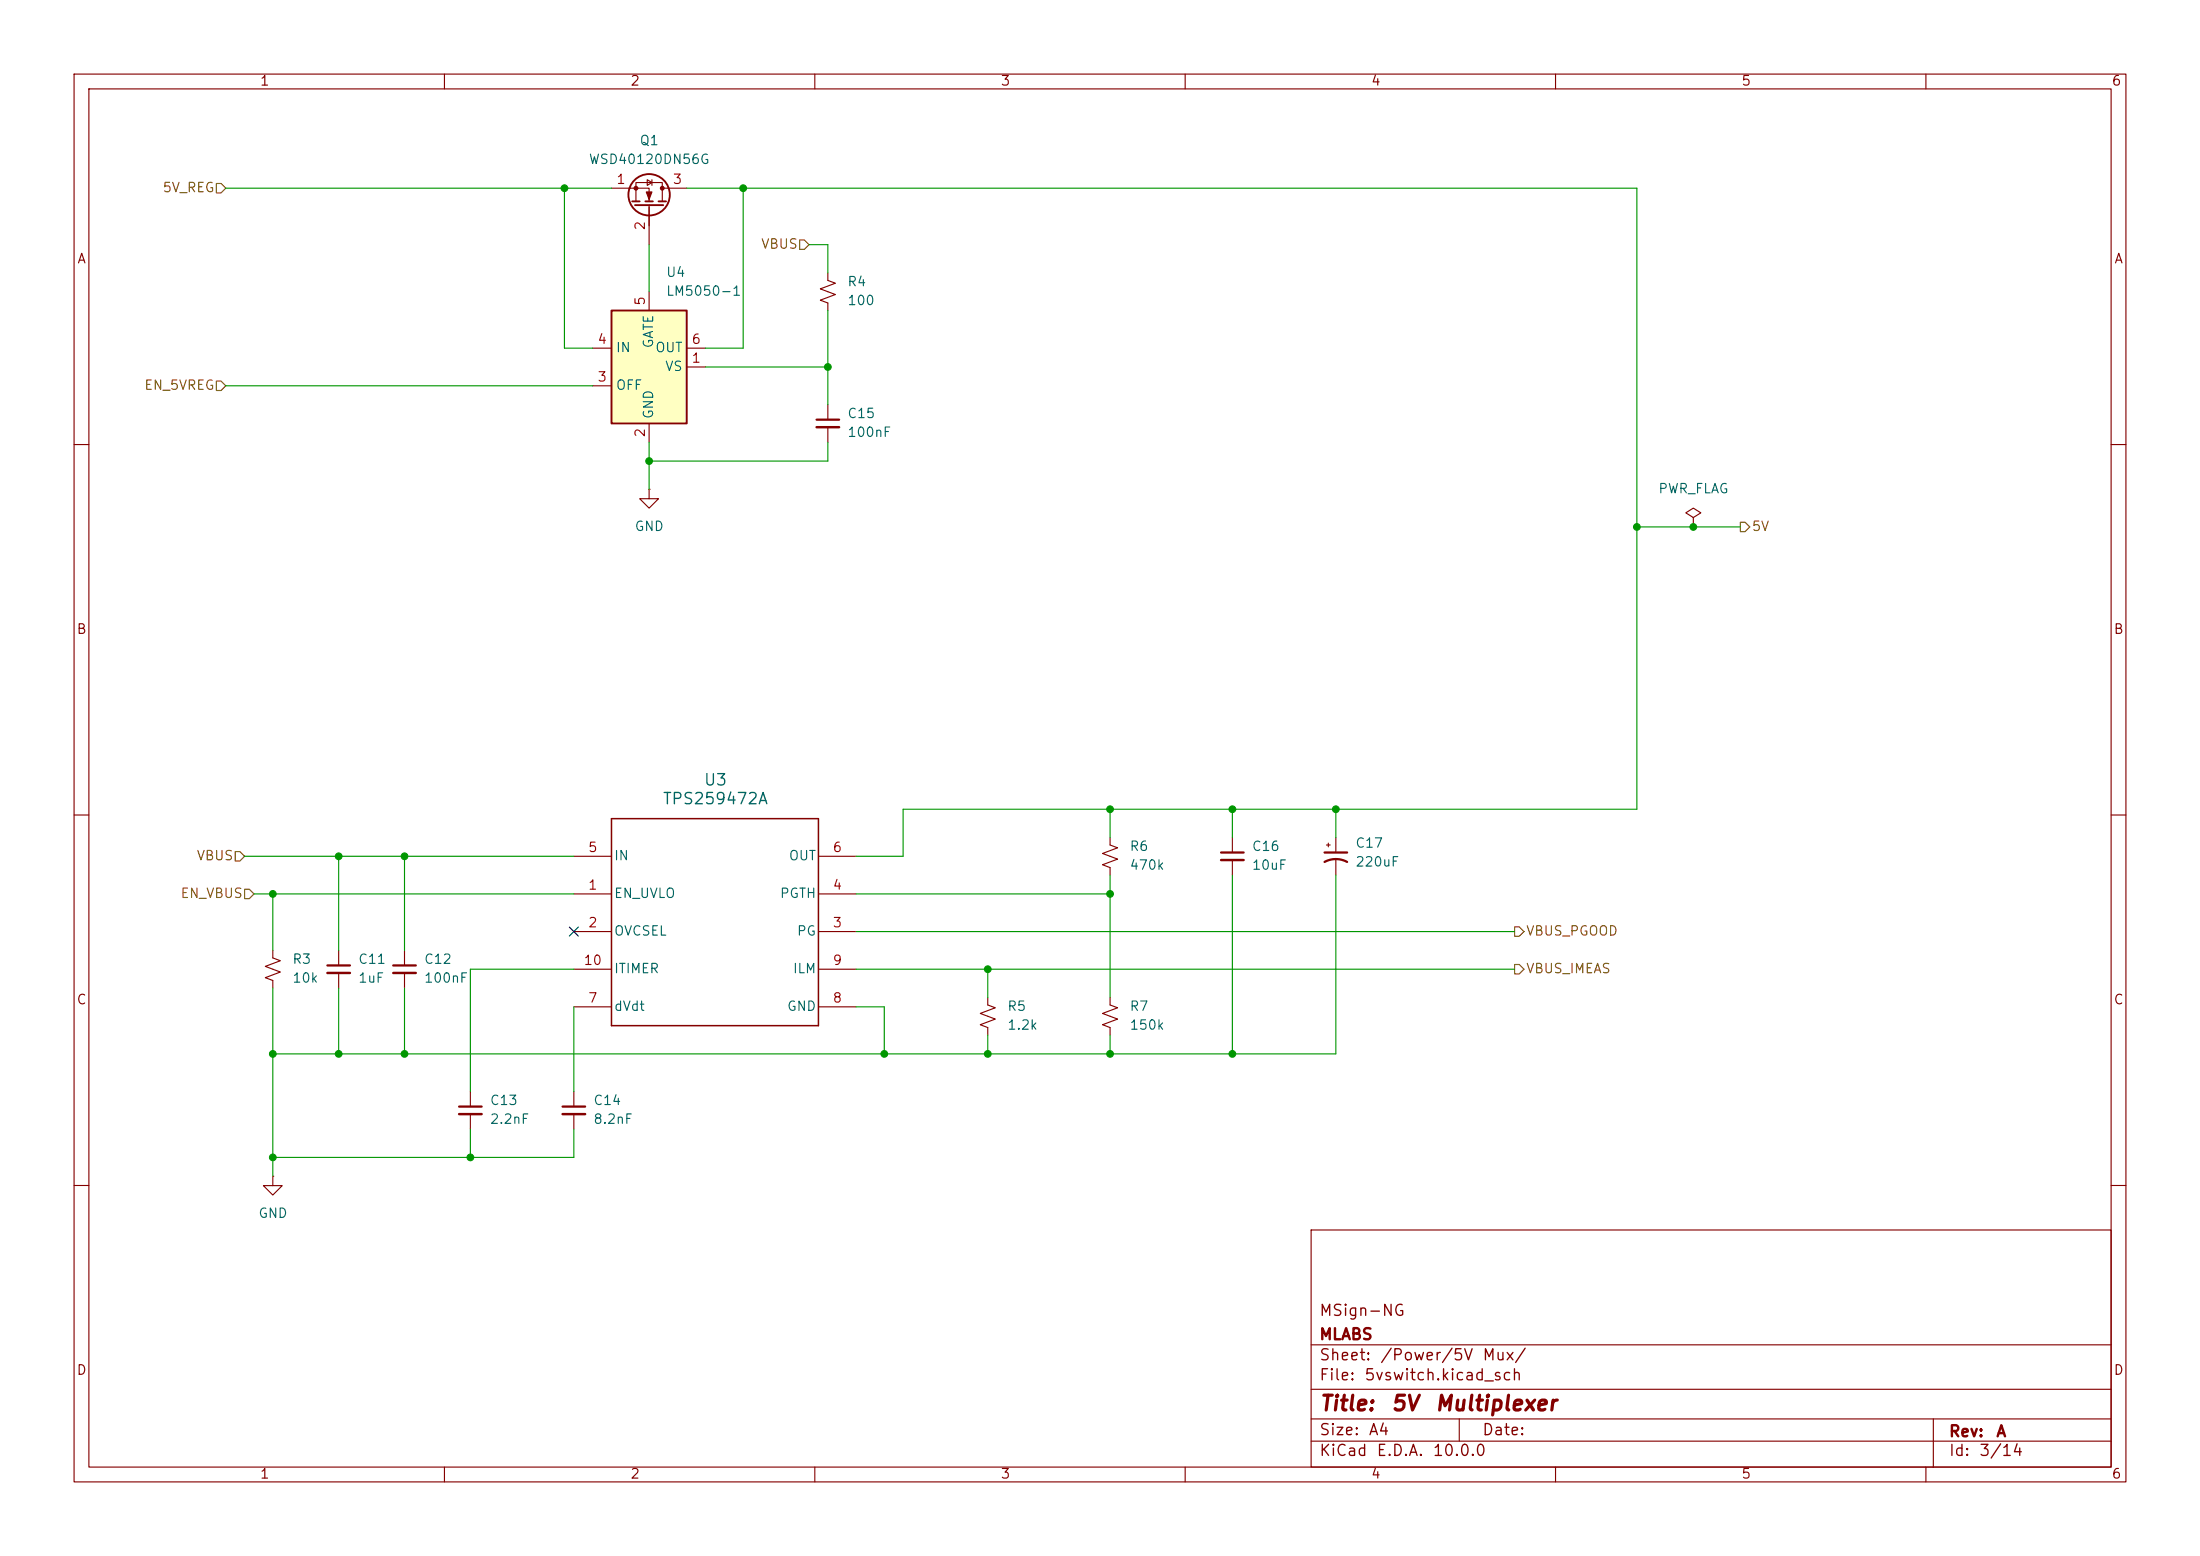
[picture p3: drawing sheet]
<svg xmlns="http://www.w3.org/2000/svg" width="297mm" height="210mm" viewBox="0 0 297 210" stroke-linecap="round" stroke-linejoin="round" font-family="sans-serif">
<g fill="none" stroke="#840000" stroke-width=".15">
<path d="M10 10h277v190h-277zM12 12h273v186h-273zM60 10v2M110 10v2M160 10v2M210 10v2M260 10v2M82.5 25.4h5.1v1.8M85.9 27.2v-2.6h3.5v2.6M87.4 24.3l.6 .3-.6 .4zM87.6 27.7v5.3M88 24.3v.7"/>
<path d="M89.4 25.4h3.3M10 60h2M285 60h2M10 110h2M77.5 115.6h5M110.5 115.6h5.1M149.9 113v1l1 .4-2.1 .8 2.1 .8-2.1 .7 1.1 .4v1M166.4 113v2.1M166.4 116.1v2M179.1 114h.5M179.3 113.8v.5M180.3 113v2.1"/>
<path d="M180.3 116.1v2M285 110h2M36.8 128.3v1l1 .4-2 .7 2 .8-2 .8 1 .3v1.1M45.7 128.3v2M45.7 131.3v2.1M54.6 128.3v2M54.6 131.3v2.1M77.5 120.7h5M77.5 125.7h5M77.5 135.9h5M77.5 130.8h5M110.5 120.7h5.1"/>
<path d="M110.5 125.7h5.1M110.5 135.9h5.1M110.5 130.8h5.1M149.9 134.6v1l1 .4-2.1 .8 2.1 .7-2.1 .8 1.1 .4v1M63.5 147.3v2.1M63.5 150.4v2M77.5 147.3v2.1M77.5 150.4v2M10 160h2M177 166h108v32h-108zM285 160h2M60 198v2"/>
<path d="M110 198v2M160 198v2M177 194.5h108M177 191.5h108M177 187.5h108M177 181.5h108M197 191.5v3M210 198v2M260 198v2M261 191.5v6.5"/>
</g>
<path d="M164.8 115.1h3.1M178.8 116.3a3.2 3.2 0 0 1 3.1 0M178.8 115.1h3.1M44.2 130.3h3M53.1 130.3h3M62 149.4h3M75.9 149.4h3.1" fill="none" stroke="#840000" stroke-width=".3"/>
<path d="M164.8 116.1h3.1M44.2 131.3h3M53.1 131.3h3M62 150.4h3M75.9 150.4h3.1" fill="none" stroke="#840000" stroke-width=".33"/>
<path d="M82.5 110.5h28v27.9h-28z" fill="none" stroke="#840000" stroke-width=".2"/>
<g fill="none" stroke="#840000" stroke-width=".25">
<path d="M85.3 27.2h1.1M85.7 27.7h3.8M87.1 27.2h1M88.9 27.2h1"/>
<circle cx="87.6" cy="26.3" r="2.79"/>
</g>
<g fill="#840000" stroke="#840000" stroke-width=".15">
<path d="M87.2 25.9h.8l-.4 1z"/>
<circle cx="89.4" cy="25.4" r=".25"/>
<circle cx="85.9" cy="25.4" r=".25"/>
</g>
<path d="M82.5 41.9h10.2v15.3h-10.2z" fill="#ffffc2"/>
<path d="M82.5 41.9h10.2v15.3h-10.2z" fill="none" stroke="#840000" stroke-width=".25"/>
<g fill="none" stroke="#840000" stroke-width=".15">
<path d="M87.6 39.4v2.5M111.8 36.8v1l1 .4-2.1 .8 2.1 .8-2.1 .7 1.1 .4v1M80 52.1h2.5M80 47h2.5M87.6 57.2v2.5M92.7 49.5h2.5M92.7 47h2.5M111.8 54.6v2M111.8 57.7v2M87.6 66v1.3h1.3l-1.3 1.3-1.2-1.3h1.2M87.6 66h.1M228.6 69.9l1-.7-1-.6-1 .6 1 .7v1.2"/>
<path d="M228.6 71.1h.1M133.3 134.6v1l1.1 .4-2.1 .8 2.1 .7-2.1 .8 1 .4v1M36.8 158.8v1.2h1.3l-1.3 1.3-1.2-1.3h1.2M36.8 158.8h.1"/>
</g>
<path d="M110.2 56.6h3.1" fill="none" stroke="#840000" stroke-width=".3"/>
<path d="M110.2 57.7h3.1" fill="none" stroke="#840000" stroke-width=".33"/>
<path d="M29.2 24.8h.6l.7 .6-.7 .6h-.6zM107.9 32.4h.7l.6 .6-.6 .7h-.7zM29.2 51.4h.6l.7 .7-.7 .6h-.6zM234.9 70.5h.7l.6 .6-.6 .7h-.7zM31.7 114.9h.7l.6 .7-.6 .6h-.7zM33 120h.7l.6 .7-.6 .6h-.7zM204.5 130.2h.6l.6 .6-.6 .6h-.6zM204.5 125.1h.6l.6 .6-.6 .7h-.6z" fill="none" stroke="#725600" stroke-width=".15"/>
<g fill="none" stroke="#009600" stroke-width=".15">
<path d="M30.5 25.4h52M76.2 25.4v21.6h3.8M87.6 33v6.4M92.7 25.4h128.3v83.8h-99.1v6.4h-6.3M100.3 25.4v21.6h-5.1M109.2 33h2.6v3.8M30.5 52.1h49.5M87.6 59.7v6.3M95.2 49.5h16.6M111.8 41.9v12.7M111.8 59.7v2.5h-24.2M221 71.1h13.9"/>
<path d="M33 115.6h44.5M45.7 115.6v12.7M54.6 115.6v12.7M149.9 109.2v3.8M149.9 118.1v16.5M166.4 109.2v3.8M166.4 118.1v24.1M180.3 118.1v24.1h-143.5M180.3 109.2v3.8M34.3 120.7h43.2M36.8 120.7v7.6M36.8 133.4v25.4"/>
<path d="M45.7 133.4v8.8M54.6 133.4v8.8M77.5 135.9v11.4M77.5 130.8h-14v16.5M115.6 120.7h34.3M115.6 130.8h88.9M115.6 135.9h3.8v6.3M115.6 125.7h88.9M133.3 130.8v3.8M133.3 139.7v2.5M149.9 139.7v2.5M63.5 152.4v3.8"/>
<path d="M77.5 152.4v3.8h-40.7"/>
</g>
<path d="M76.9 125.1l1.2 1.2M78.1 125.1l-1.2 1.2" fill="none" stroke="#000084" stroke-width=".15"/>
<g fill="#009600" stroke="#009600" stroke-width=".14">
<circle cx="76.2" cy="25.4" r=".46"/>
<circle cx="111.8" cy="49.5" r=".46"/>
<circle cx="87.6" cy="62.2" r=".46"/>
<circle cx="100.3" cy="25.4" r=".46"/>
<circle cx="149.9" cy="120.7" r=".46"/>
<circle cx="149.9" cy="109.2" r=".46"/>
<circle cx="149.9" cy="142.2" r=".46"/>
<circle cx="133.3" cy="142.2" r=".46"/>
<circle cx="119.4" cy="142.2" r=".46"/>
<circle cx="133.3" cy="130.8" r=".46"/>
<circle cx="166.4" cy="142.2" r=".46"/>
<circle cx="36.8" cy="156.2" r=".46"/>
<circle cx="36.8" cy="142.2" r=".46"/>
<circle cx="54.6" cy="115.6" r=".46"/>
<circle cx="45.7" cy="115.6" r=".46"/>
<circle cx="36.8" cy="120.7" r=".46"/>
<circle cx="63.5" cy="156.2" r=".46"/>
<circle cx="45.7" cy="142.2" r=".46"/>
<circle cx="54.6" cy="142.2" r=".46"/>
<circle cx="180.3" cy="109.2" r=".46"/>
<circle cx="166.4" cy="109.2" r=".46"/>
<circle cx="221" cy="71.1" r=".46"/>
<circle cx="228.6" cy="71.1" r=".46"/>
</g>
<g font-size="2" fill="#840000">
<text x="178" y="190.9">Title:</text>
<text x="187.7" y="190.9">5V</text>
<text x="193.6" y="190.9">Multiplexer</text>
</g>
<g font-size="1.5" fill="#006464">
<text x="94.9" y="106.4">U3</text>
<text x="89.4" y="108.9">TPS259472A</text>
</g>
<g font-size="1.5" fill="#840000">
<text x="178" y="178">MSign-NG</text>
<text x="178" y="184">Sheet:</text>
<text x="178" y="181.2">MLABS</text>
<text x="186.2" y="184">/Power/5V</text>
<text x="200" y="184">Mux/</text>
<text x="178" y="186.7">File:</text>
<text x="184.1" y="186.7">5vswitch.kicad_sch</text>
<text x="178" y="196.9">KiCad</text>
<text x="178" y="194.1">Size:</text>
<text x="184.7" y="194.1">A4</text>
<text x="185.7" y="196.9">E.D.A.</text>
<text x="193.3" y="196.9">10.0.0</text>
<text x="200" y="194.1">Date:</text>
<text x="263" y="194.3">Rev:</text>
<text x="263" y="196.9">Id:</text>
<text x="267.1" y="196.9">3/14</text>
<text x="269.4" y="194.3">A</text>
</g>
<g font-size="1.3" fill="#840000">
<text x="35" y="11.9">1</text>
<text x="85" y="11.9">2</text>
<text x="135" y="11.9">3</text>
<text x="185" y="11.9">4</text>
<text x="235" y="11.9">5</text>
<text x="285" y="11.9">6</text>
<text x="10.3" y="35.9">A</text>
<text x="285.3" y="35.9">A</text>
<text x="10.3" y="85.9">B</text>
<text x="285.3" y="85.9">B</text>
<text x="10.3" y="135.9">C</text>
<text x="285.3" y="135.9">C</text>
<text x="10.3" y="185.9">D</text>
<text x="285.3" y="185.9">D</text>
<text x="35" y="199.9">1</text>
<text x="85" y="199.9">2</text>
<text x="135" y="199.9">3</text>
<text x="185" y="199.9">4</text>
<text x="235" y="199.9">5</text>
<text x="285" y="199.9">6</text>
</g>
<g font-size="1.3" fill="#006464">
<text x="79.4" y="22.5">WSD40120DN56G</text>
<text x="86.3" y="19.9">Q1</text>
<text x="89.8" y="37.7">U4</text>
<text x="89.8" y="40.2">LM5050-1</text>
<text x="114.3" y="39">R4</text>
<text x="114.3" y="41.5">100</text>
<text x="83.1" y="47.9">IN</text>
<text x="88.4" y="47.9">OUT</text>
<text x="88.5" y="47.1" transform="rotate(-90 88.5 47.1)">GATE</text>
<text x="83.1" y="52.9">OFF</text>
<text x="89.7" y="50.4">VS</text>
<text x="88.5" y="56.6" transform="rotate(-90 88.5 56.6)">GND</text>
<text x="114.3" y="59.3">100nF</text>
<text x="114.3" y="56.7">C15</text>
<text x="85.6" y="72">GND</text>
<text x="223.8" y="66.9">PWR_FLAG</text>
<text x="82.8" y="116.4">IN</text>
<text x="106.4" y="116.4">OUT</text>
<text x="152.4" y="115.2">R6</text>
<text x="152.4" y="117.7">470k</text>
<text x="168.9" y="115.2">C16</text>
<text x="168.9" y="117.7">10uF</text>
<text x="182.9" y="117.3">220uF</text>
<text x="182.9" y="114.7">C17</text>
<text x="82.8" y="121.5">EN_UVLO</text>
<text x="105.2" y="121.5">PGTH</text>
<text x="39.4" y="130.4">R3</text>
<text x="48.3" y="130.4">C11</text>
<text x="57.2" y="130.4">C12</text>
<text x="82.8" y="126.6">OVCSEL</text>
<text x="82.8" y="131.7">ITIMER</text>
<text x="106.9" y="131.7">ILM</text>
<text x="107.5" y="126.6">PG</text>
<text x="39.4" y="132.9">10k</text>
<text x="48.3" y="132.9">1uF</text>
<text x="57.2" y="132.9">100nF</text>
<text x="82.8" y="136.8">dVdt</text>
<text x="106.2" y="136.8">GND</text>
<text x="135.9" y="136.8">R5</text>
<text x="152.4" y="136.8">R7</text>
<text x="135.9" y="139.3">1.2k</text>
<text x="152.4" y="139.3">150k</text>
<text x="66" y="149.5">C13</text>
<text x="80" y="149.5">C14</text>
<text x="66" y="152">2.2nF</text>
<text x="80" y="152">8.2nF</text>
<text x="34.8" y="164.7">GND</text>
</g>
<g font-size="1.3" fill="#725600">
<text x="21.9" y="26.3">5V_REG</text>
<text x="102.7" y="33.9">VBUS</text>
<text x="19.4" y="52.9">EN_5VREG</text>
<text x="236.4" y="72">5V</text>
<text x="26.5" y="116.4">VBUS</text>
<text x="24.3" y="121.5">EN_VBUS</text>
<text x="205.9" y="131.7">VBUS_IMEAS</text>
<text x="205.9" y="126.6">VBUS_PGOOD</text>
</g>
<g font-size="1.3" fill="#a90000">
<text x="83.1" y="25.1">1</text>
<text x="90.7" y="25.1">3</text>
<text x="87.4" y="31.2" transform="rotate(-90 87.4 31.2)">2</text>
<text x="87.4" y="41.3" transform="rotate(-90 87.4 41.3)">5</text>
<text x="80.6" y="46.7">4</text>
<text x="93.3" y="46.7">6</text>
<text x="80.6" y="51.8">3</text>
<text x="93.3" y="49.3">1</text>
<text x="87.4" y="59.1" transform="rotate(-90 87.4 59.1)">2</text>
<text x="79.3" y="115.3">5</text>
<text x="112.3" y="115.3">6</text>
<text x="79.3" y="120.4">1</text>
<text x="79.3" y="125.5">2</text>
<text x="112.3" y="125.5">3</text>
<text x="112.3" y="120.4">4</text>
<text x="78.7" y="130.6">10</text>
<text x="112.3" y="130.6">9</text>
<text x="79.3" y="135.6">7</text>
<text x="112.3" y="135.6">8</text>
</g>
</svg>
